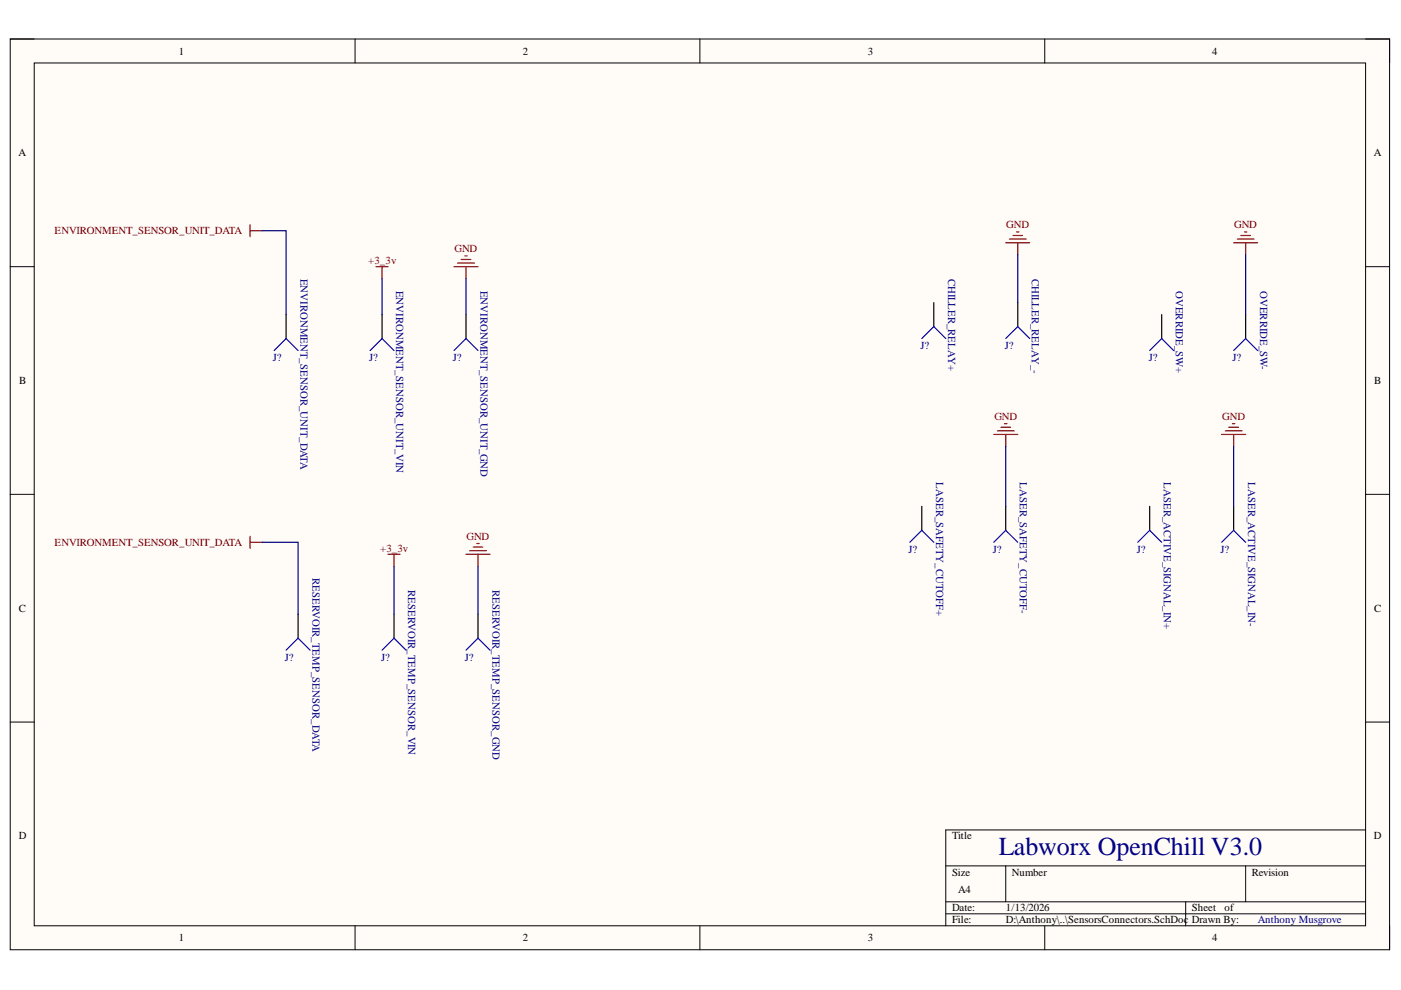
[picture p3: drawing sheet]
<svg xmlns="http://www.w3.org/2000/svg" width="297mm" height="210mm" viewBox="0 0 297 210" stroke-linecap="round" stroke-linejoin="round" font-family="sans-serif">
<path d="M2.2 8.3h292.4v193.1h-292.4z" fill-rule="evenodd" fill="#fffcf8"/>
<path d="M2.2 8.3h292.4v193.1h-292.4z" fill="none" stroke="#000" stroke-width=".21"/>
<path d="M7.3 13.4h282.2v182.9h-282.2z" fill-rule="evenodd" fill="#fffcf8"/>
<g fill="none" stroke="#000" stroke-width=".21">
<path d="M2.2 8.3h5.1M7.3 13.4h282.2v182.9h-282.2zM75.3 8.3v5M148.4 8.3v5M221.5 8.3v5.1M289.5 8.3h5.1v5.1M2.2 56.5h5.1M289.5 56.5h5.1M2.2 104.8h5.1M289.5 104.8h5.1M2.2 153.1h5.1M289.5 153.1h5.1"/>
<path d="M289.5 176h-89v20.3M75.3 196.3v5.1M148.4 196.3v5.1M200.5 183.6h89M200.5 191.2h89M200.5 193.8h89M213.2 183.6v7.6M221.5 196.3v5.1M251.4 191.2v5.1M264.1 183.6v7.6M294.6 196.3v5.1"/>
</g>
<g fill="none" stroke="#000" stroke-width=".25">
<path d="M60.7 66.7v5.1M81 66.7v5.1M98.8 66.7v5.1M198 64.2v5M215.8 64.2v5M246.3 66.7v5.1M264.1 66.7v5.1M195.4 107.4v5M213.2 107.4v5M243.8 107.4v5M261.6 107.4v5M63.2 130.2v5.1"/>
<path d="M83.5 130.2v5.1M101.3 130.2v5.1"/>
</g>
<g fill="none" stroke="#00f" stroke-width=".25">
<path d="M58.1 74.3l2.6-2.5 2.5 2.5M78.5 74.3l2.5-2.5 2.5 2.5M96.3 74.3l2.5-2.5 2.5 2.5M195.4 71.8l2.6-2.6 2.5 2.6M213.2 71.8l2.6-2.6 2.5 2.6M243.8 74.3l2.5-2.5 2.5 2.5M261.6 74.3l2.5-2.5 2.5 2.5M192.9 115l2.5-2.6 2.6 2.6M210.7 115l2.5-2.6 2.6 2.6M241.2 115l2.6-2.6 2.5 2.6M259 115l2.6-2.6 2.5 2.6M60.7 137.9l2.5-2.6 2.5 2.6"/>
<path d="M81 137.9l2.5-2.6 2.6 2.6M98.8 137.9l2.5-2.6 2.6 2.6"/>
</g>
<g fill="none" stroke="#800000" stroke-width=".25">
<path d="M53 47.6v2.6M53 48.9h2.6M79.7 56.5h2.6M81 56.5v2.6M96.3 56.5h5M97 55.8h3.6M97.8 55h2M98.5 54.3h.6M98.8 56.5v2.6M213.2 51.5h5.1M214 50.7h3.6M214.8 49.9h2"/>
<path d="M215.5 49.2h.5M215.8 51.5v2.5M261.6 51.5h5M262.3 50.7h3.6M263.1 49.9h2M263.8 49.2h.6M264.1 51.5v2.5M210.7 92.1h5.1M211.5 91.4h3.5M212.2 90.6h2.1M213 89.8h.5M213.2 92.1v2.6"/>
<path d="M259 92.1h5.1M259.8 91.4h3.5M260.5 90.6h2.1M261.3 89.8h.5M261.6 92.1v2.6M53 113.7v2.6M53 115h2.6M82.3 117.5h2.5M83.5 117.5v2.6M98.8 117.5h5.1M99.6 116.8h3.5M100.3 116h2.1"/>
<path d="M101.1 115.2h.5M101.3 117.5v2.6"/>
</g>
<path d="M55.6 48.9h5.1v17.8M81 59.1v7.6M98.8 59.1v7.6M215.8 54v10.2M264.1 54v12.7M213.2 94.7v12.7M261.6 94.7v12.7M55.6 115h7.6v15.2M83.5 120.1v10.1M101.3 120.1v10.1" fill="none" stroke="#000080" stroke-width=".25"/>
<text font-size="5.5" fill="#000080" x="211.8" y="181.3">Labworx OpenChill V3.0</text>
<g font-size="2.3">
<text x="37.9" y="11.6">1</text>
<text x="110.8" y="11.6">2</text>
<text x="184" y="11.6">3</text>
<text x="257" y="11.6">4</text>
<text x="3.9" y="33.1">A</text>
<text x="291.3" y="33.1">A</text>
<text x="4.1" y="81.4">B</text>
<text x="291.4" y="81.4">B</text>
<text x="4" y="129.7">C</text>
<text x="291.4" y="129.7">C</text>
<text x="4" y="177.9">D</text>
<text x="201.9" y="177.9">Title</text>
<text x="291.3" y="177.9">D</text>
<text x="201.9" y="185.6">Size</text>
<text x="214.5" y="185.6">Number</text>
<text x="265.4" y="185.6">Revision</text>
<text x="203.1" y="189.4">A4</text>
<text x="201.9" y="193.2">Date:</text>
<text x="201.9" y="195.8">File:</text>
<text x="213.3" y="193.2">1/13/2026</text>
<text x="213.3" y="195.8">D:\Anthony\..\SensorsConnectors.SchDoc</text>
<text x="252.7" y="193.2">Sheet</text>
<text x="252.7" y="195.8">Drawn By:</text>
<text x="259.7" y="193.2">of</text>
<text x="37.9" y="199.6">1</text>
<text x="110.8" y="199.6">2</text>
<text x="184" y="199.6">3</text>
<text x="257" y="199.6">4</text>
</g>
<g font-size="2.3" fill="#800000">
<text x="11.6" y="49.7">ENVIRONMENT_SENSOR_UNIT_DATA</text>
<text x="96.4" y="53.5">GND</text>
<text x="213.4" y="48.3">GND</text>
<text x="261.7" y="48.3">GND</text>
<text x="78.1" y="56">+3_3v</text>
<text x="210.8" y="89">GND</text>
<text x="259.1" y="89">GND</text>
<text x="11.6" y="115.7">ENVIRONMENT_SENSOR_UNIT_DATA</text>
<text x="80.6" y="117">+3_3v</text>
<text x="98.9" y="114.5">GND</text>
</g>
<g font-size="2.3" fill="#000080">
<text x="63.7" y="59.1" transform="rotate(90 63.7 59.1)">ENVIRONMENT_SENSOR_UNIT_DATA</text>
<text x="201" y="59.1" transform="rotate(90 201 59.1)">CHILLER_RELAY+</text>
<text x="218.8" y="59.1" transform="rotate(90 218.8 59.1)">CHILLER_RELAY_-</text>
<text x="84" y="61.6" transform="rotate(90 84 61.6)">ENVIRONMENT_SENSOR_UNIT_VIN</text>
<text x="101.9" y="61.6" transform="rotate(90 101.9 61.6)">ENVIRONMENT_SENSOR_UNIT_GND</text>
<text x="249.3" y="61.6" transform="rotate(90 249.3 61.6)">OVERRIDE_SW+</text>
<text x="267.2" y="61.6" transform="rotate(90 267.2 61.6)">OVERRIDE_SW-</text>
<text x="57.9" y="76.6">J?</text>
<text x="78.3" y="76.6">J?</text>
<text x="96" y="76.6">J?</text>
<text x="195.2" y="74">J?</text>
<text x="213" y="74">J?</text>
<text x="243.6" y="76.6">J?</text>
<text x="261.3" y="76.6">J?</text>
<text x="198.5" y="102.3" transform="rotate(90 198.5 102.3)">LASER_SAFETY_CUTOFF+</text>
<text x="216.2" y="102.3" transform="rotate(90 216.2 102.3)">LASER_SAFETY_CUTOFF-</text>
<text x="246.8" y="102.3" transform="rotate(90 246.8 102.3)">LASER_ACTIVE_SIGNAL_IN+</text>
<text x="264.6" y="102.3" transform="rotate(90 264.6 102.3)">LASER_ACTIVE_SIGNAL_IN-</text>
<text x="192.6" y="117.2">J?</text>
<text x="210.5" y="117.2">J?</text>
<text x="241" y="117.2">J?</text>
<text x="258.8" y="117.2">J?</text>
<text x="66.2" y="122.6" transform="rotate(90 66.2 122.6)">RESERVOIR_TEMP_SENSOR_DATA</text>
<text x="86.5" y="125.1" transform="rotate(90 86.5 125.1)">RESERVOIR_TEMP_SENSOR_VIN</text>
<text x="104.4" y="125.1" transform="rotate(90 104.4 125.1)">RESERVOIR_TEMP_SENSOR_GND</text>
<text x="60.4" y="140.1">J?</text>
<text x="80.8" y="140.1">J?</text>
<text x="98.6" y="140.1">J?</text>
<text x="266.7" y="195.8">Anthony Musgrove</text>
</g>
</svg>
